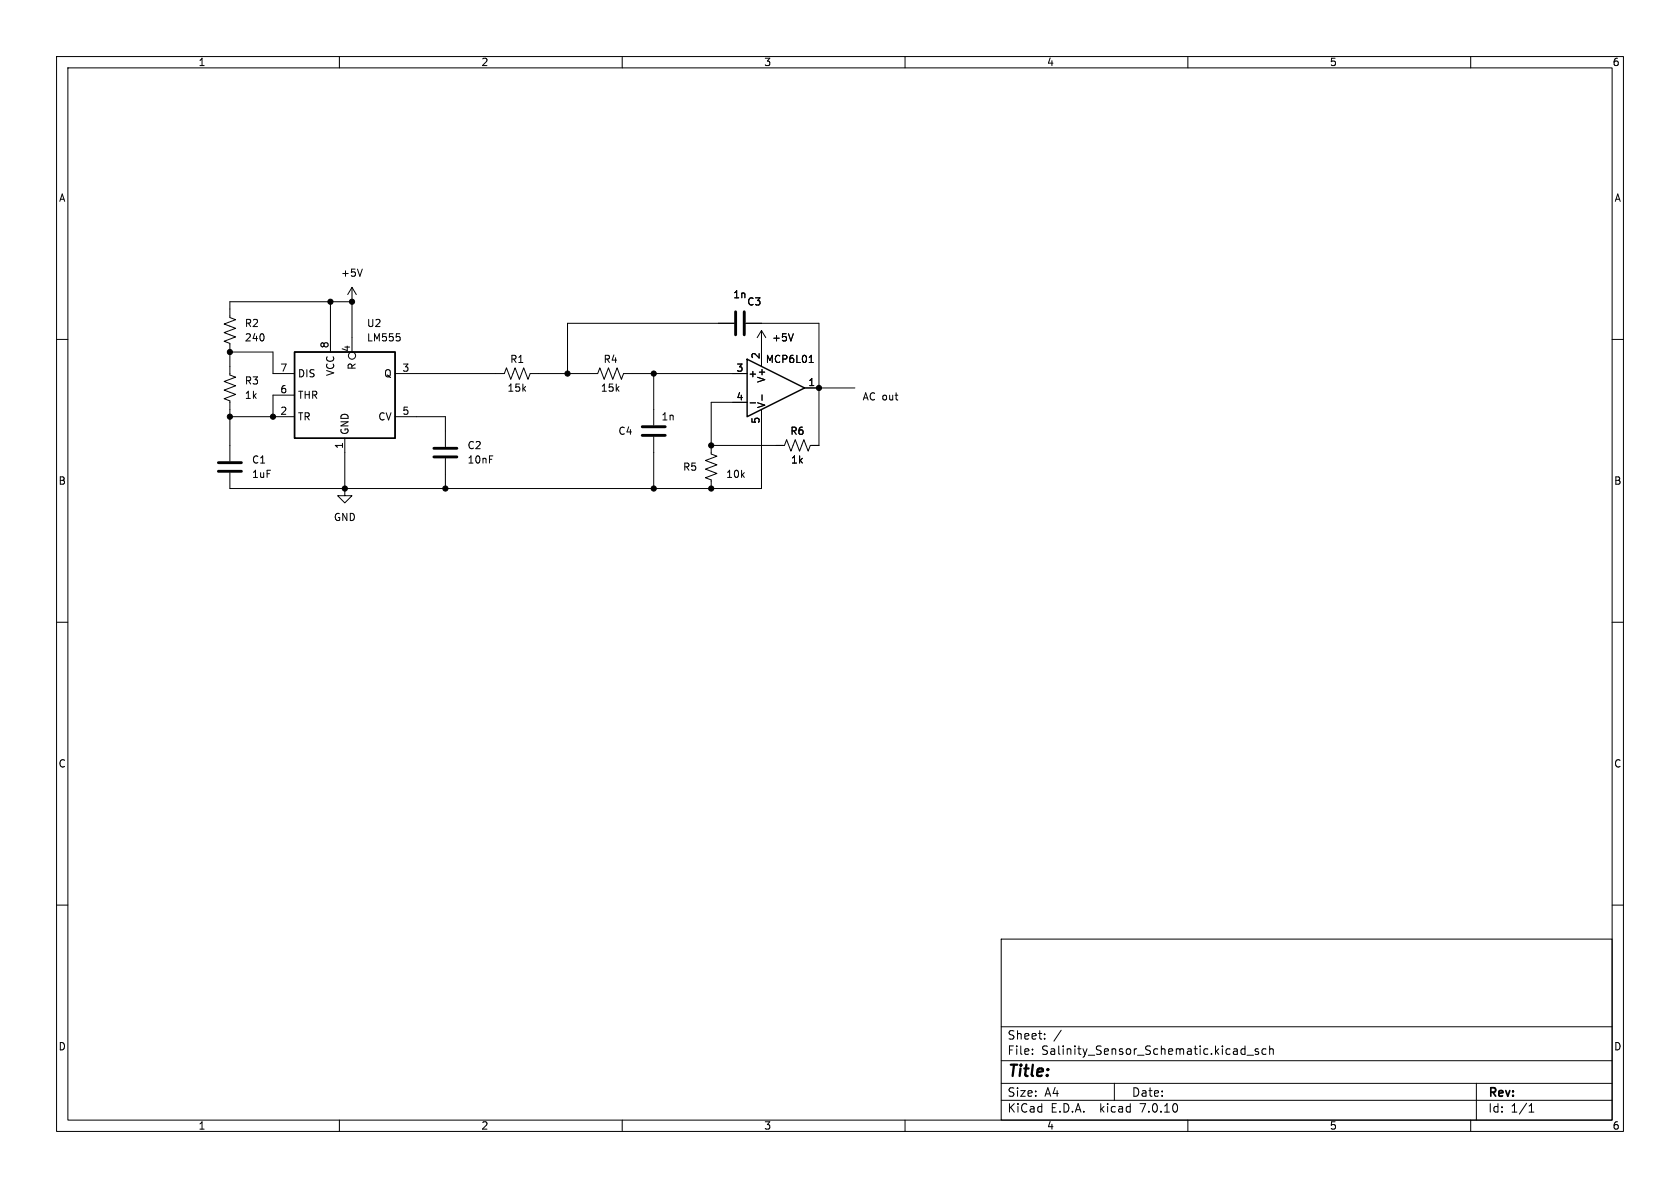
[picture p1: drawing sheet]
<svg xmlns="http://www.w3.org/2000/svg" width="297mm" height="210mm" viewBox="0 0 297 210" stroke-linecap="round" stroke-linejoin="round" font-family="sans-serif">
<g fill="none" stroke="#000" stroke-width=".18">
<path d="M10 10h277v190h-277zM12 12h273v186h-273zM60 10v2M110 10v2M160 10v2M210 10v2M260 10v2M10 60h2M58.4 53.3v8.9M62.2 53.3h-21.6v2.8l1.1 .4-2.1 .8 2.1 .7-2.1 .8 2.1 .8-2.1 .7 1 .4v5.6l1.1 .4-2.1 .7 2.1 .8-2.1 .8 2.1 .7-2.1 .8 1 .4v10.6M62.2 50.8v11.4M62.2 50.8l-.7 1.3"/>
<path d="M62.2 50.8l.8 1.3M64 47.6l-.4 1.2M70.7 59.6v.5M129.8 57.2h-29.5v8.8M131.8 57.2h13v21.5h-1.5l-.4 1.1-.8-2.1-.7 2.1-.8-2.1-.8 2.1-.7-2.1-.4 1h-13M134.6 58.4l-.7 1.3M134.6 58.4v6.4M134.6 58.4l.8 1.3M140.2 59l-.4 1.3M285 60h2M40.6 62.2h7.7v3.8h3.8M40.6 73.7h11.5"/>
<path d="M52.1 69.9h-3.8v3.8M61 77.5v10.1h1.2l-1.2 1.3-1.3-1.3h1.3M69.8 66h19.4l.3-1 .8 2.1 .8-2.1 .7 2.1 .8-2.1 .7 2.1 .4-1.1h12l.3-1 .8 2.1 .8-2.1 .7 2.1 .8-2.1 .8 2.1 .3-1.1h21.9M69.8 73.7h8.9v5.3M115.6 66v9.2M115.6 77.2v9.2M132.1 71.1h-6.4v9.2l1 .3-2 .8 2 .8-2 .7 2 .8-2 .8 1 .3v1.6M132.6 71.2h1M134.6 72.4v14h-94v-2.8M134.7 69.8v1M142.2 68.6h8.9M143.1 64.1h.7"/>
<path d="M143.3 63l.1-.2v1.3M78.7 81v5.4M10 110h2M285 110h2M10 160h2M285 160h2M177 166h108v32h-108zM60 198v2M110 198v2M160 198v2M177 194.5h108M177 191.5h108"/>
<path d="M177 187.5h108M177 181.5h108M182.5 186.3v.1M182.5 185.5v.1M184.7 183.6v.1M184.7 182.8v.1M187.6 182.1l-1.3 2M197 191.5v3M210 198v2M220 185.4l.1 .1M220.1 184.9v1.5M220.1 186.3l-.1 .1"/>
<path d="M220.5 186.5h1.1M222.5 185.5l-.4-.1-.2 .2 .1 .2 .5 .2v.3h-.6M223.8 185.5l-.4-.1-.3 .3v.4l.1 .2h.6M224.5 185.5l.2-.1 .3 .1 .1 .9M224.5 184.9v1.5M260 198v2M261 191.5v6.5M270.3 196.6h.9M270.3 195.5l.4-.4v1.5"/>
<circle cx="62.2" cy="62.9" r=".63"/>
</g>
<path d="M130 55.1v4.1M131.6 55.1v4.1M76.7 79.2h4.1M113.5 77h4.1M113.5 75.4h4.1M38.6 83.3h4.1M38.6 81.8h4.1M76.7 80.8h4.1" fill="none" stroke="#000" stroke-width=".51"/>
<path d="M52.1 62.2h17.7v15.3h-17.7zM132.1 63.5l10.1 5.1-10.1 5.1z" fill="none" stroke="#000" stroke-width=".25"/>
<g fill="#000" stroke="#000" stroke-width=".18">
<circle cx="58.4" cy="53.3" r=".46"/>
<circle cx="62.2" cy="53.3" r=".46"/>
<circle cx="40.6" cy="62.2" r=".46"/>
<circle cx="40.6" cy="73.7" r=".46"/>
<circle cx="48.3" cy="73.7" r=".46"/>
<circle cx="100.3" cy="66" r=".46"/>
<circle cx="115.6" cy="66" r=".46"/>
<circle cx="125.7" cy="78.7" r=".46"/>
<circle cx="144.8" cy="68.6" r=".46"/>
<circle cx="61" cy="86.4" r=".46"/>
<circle cx="78.7" cy="86.4" r=".46"/>
<circle cx="115.6" cy="86.4" r=".46"/>
<circle cx="125.7" cy="86.4" r=".46"/>
</g>
<text font-size="2.8" x="178" y="190.9">Title:</text>
<g font-size="2.1">
<text x="178" y="184">Sheet:</text>
<text x="178" y="186.7">File:</text>
<text x="184.1" y="186.7">Salinity_Sensor_Schematic.kicad_sch</text>
<text x="178" y="196.9">KiCad</text>
<text x="178" y="194.1">Size:</text>
<text x="184.7" y="194.1">A4</text>
<text x="185.7" y="196.9">E.D.A.</text>
<text x="194.6" y="196.9">kicad</text>
<text x="200" y="194.1">Date:</text>
<text x="201.8" y="196.9">7.0.10</text>
<text x="263" y="194.3">Rev:</text>
<text x="263" y="196.9">Id:</text>
<text x="267.1" y="196.9">1/1</text>
</g>
<g font-size="1.8">
<text x="35" y="11.9">1</text>
<text x="85" y="11.9">2</text>
<text x="135" y="11.9">3</text>
<text x="185" y="11.9">4</text>
<text x="235" y="11.9">5</text>
<text x="285" y="11.9">6</text>
<text x="10.3" y="35.9">A</text>
<text x="285.3" y="35.9">A</text>
<text x="60.2" y="49.1">+5V</text>
<text x="129.5" y="52.9">1n</text>
<text x="43.2" y="58">R2</text>
<text x="64.8" y="58">U2</text>
<text x="132" y="54.2">C3</text>
<text x="43.2" y="60.6">240</text>
<text x="49.5" y="65.8">7</text>
<text x="58.2" y="61.7" transform="rotate(-90 58.2 61.7)">8</text>
<text x="62" y="62.3" transform="rotate(-90 62 62.3)">4</text>
<text x="63.1" y="65.5" transform="rotate(-90 63.1 65.5)">R</text>
<text x="64.8" y="60.6">LM555</text>
<text x="71" y="65.8">3</text>
<text x="90.1" y="64.4">R1</text>
<text x="106.6" y="64.4">R4</text>
<text x="130.1" y="65.8">3</text>
<text x="134.4" y="63.6" transform="rotate(-90 134.4 63.6)">2</text>
<text x="135.3" y="64.4">MCP6L01</text>
<text x="136.4" y="60.6">+5V</text>
<text x="43.2" y="68.2">R3</text>
<text x="43.2" y="70.7">1k</text>
<text x="49.5" y="69.6">6</text>
<text x="52.6" y="70.7">THR</text>
<text x="52.6" y="66.9">DIS</text>
<text x="59.3" y="66.6" transform="rotate(-90 59.3 66.6)">VCC</text>
<text x="67.8" y="66.9">Q</text>
<text x="89.6" y="69.4">15k</text>
<text x="106.1" y="69.4">15k</text>
<text x="130.1" y="70.9">4</text>
<text x="132.2" y="66.9">+</text>
<text x="135.5" y="67.8" transform="rotate(-90 135.5 67.8)">V+</text>
<text x="142.8" y="68.3">1</text>
<text x="152.4" y="70.9">AC out</text>
<text x="49.5" y="73.4">2</text>
<text x="52.6" y="74.5">TR</text>
<text x="61.8" y="77" transform="rotate(-90 61.8 77)">GND</text>
<text x="66.8" y="74.5">CV</text>
<text x="71" y="73.4">5</text>
<text x="109.2" y="77.1">C4</text>
<text x="116.8" y="74.5">1n</text>
<text x="134.4" y="75" transform="rotate(-90 134.4 75)">5</text>
<text x="135.5" y="72.3" transform="rotate(-90 135.5 72.3)">V-</text>
<text x="139.6" y="77.1">R6</text>
<text x="44.5" y="82.1">C1</text>
<text x="60.7" y="79.4" transform="rotate(-90 60.7 79.4)">1</text>
<text x="82.6" y="79.6">C2</text>
<text x="82.6" y="82.1">10nF</text>
<text x="120.7" y="83.4">R5</text>
<text x="139.7" y="82.1">1k</text>
<text x="10.3" y="85.9">B</text>
<text x="44.5" y="84.7">1uF</text>
<text x="128.3" y="84.7">10k</text>
<text x="285.3" y="85.9">B</text>
<text x="58.9" y="92.3">GND</text>
<text x="10.3" y="135.9">C</text>
<text x="285.3" y="135.9">C</text>
<text x="10.3" y="185.9">D</text>
<text x="285.3" y="185.9">D</text>
<text x="35" y="199.9">1</text>
<text x="85" y="199.9">2</text>
<text x="135" y="199.9">3</text>
<text x="185" y="199.9">4</text>
<text x="235" y="199.9">5</text>
<text x="285" y="199.9">6</text>
</g>
</svg>
